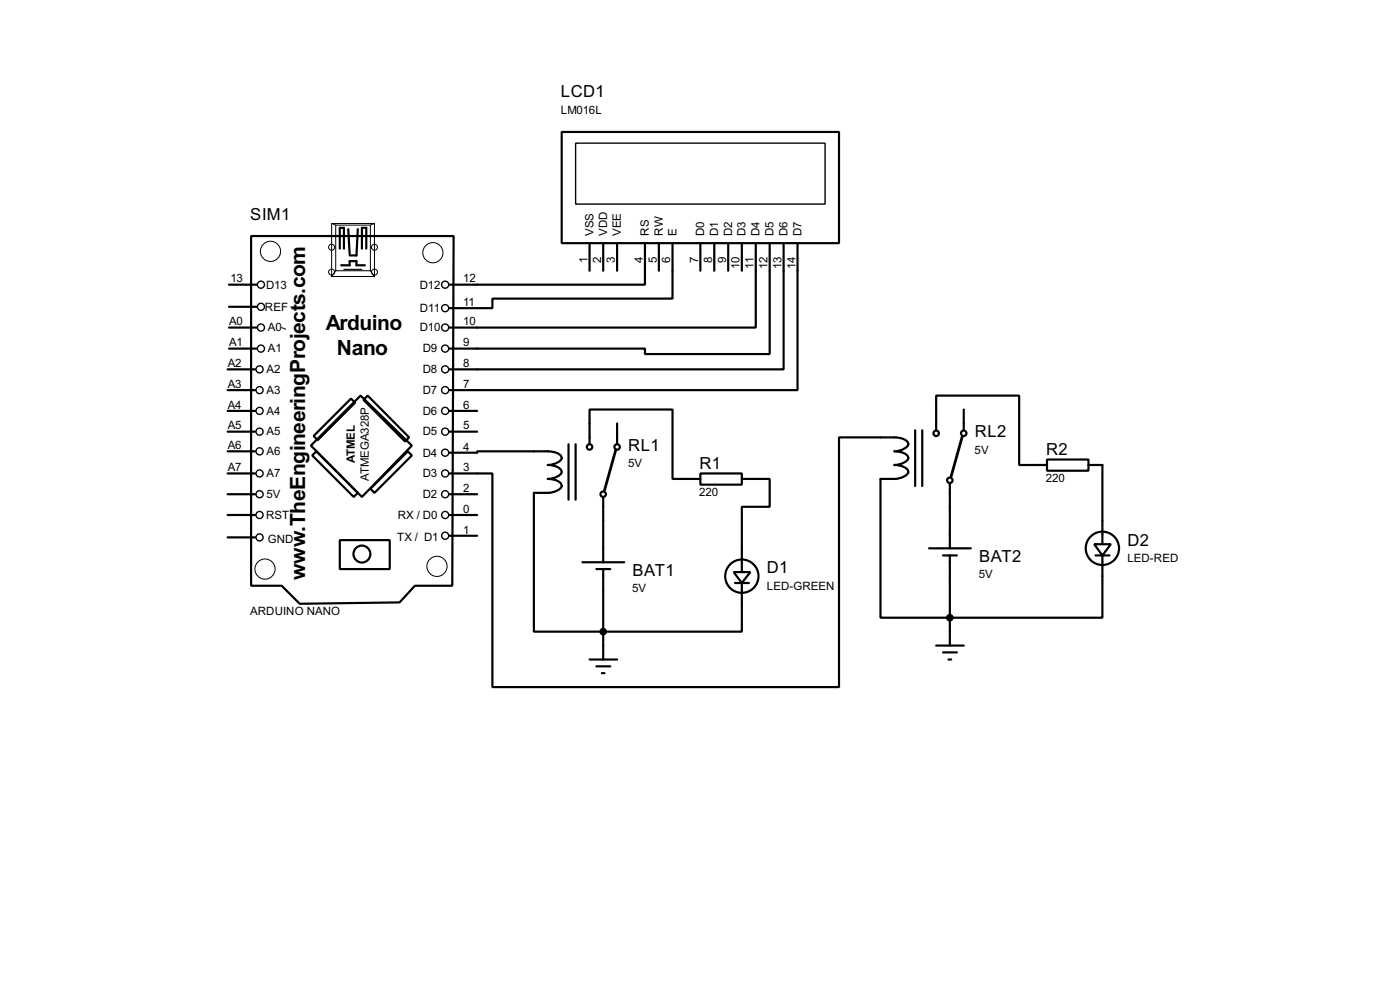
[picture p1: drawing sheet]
<svg xmlns="http://www.w3.org/2000/svg" width="256mm" height="180mm" viewBox="0 0 256 180" stroke-linecap="round" stroke-linejoin="round" font-family="sans-serif">
<g fill="none" stroke="#000" stroke-width=".4">
<path d="M102.9 24.2h50.8v20.3h-50.8zM42 60h5M42 52.1h5M42 56.2h5M46 43.2h37.1l-.2 64h-6.9l-2.8 3.1-18.3 .2-3.3-3.3h-5.6zM62.3 45.5v-3.8h.7v3.8M62.5 48.6h1.6v-.8h1.2v.8h1.6M63.8 42l.3 4.5M65.6 42l-.3 4.8h-1.2M66.3 45.5v-3.8h.8v3.8M108 44.5v5.1M110.5 44.5v5.1"/>
<path d="M113.1 44.5v5.1M118.2 44.5v7.6h-35.8M120.7 44.5v5.1M123.2 44.5v10.2h-33v1.7h-7.8M128.3 44.5v5.1M130.9 44.5v5.1M133.4 44.5v5.1M135.9 44.5v5.1M138.5 44.5v15.5h-56.1M141 44.5v20.3h-22.8v-1h-35.8M143.6 44.5v23.1h-61.2M146.1 44.5v26.9h-63.7"/>
<path d="M41.7 79h5.1M41.7 75.2h5.1M41.7 71.4h5.1M41.7 67.6h5.1M42 63.8h5M57.5 79.8l6.8-6.8 .8 .7-6.9 6.9zM66.1 72.4l9.4 9.2-9.2 9.4-9.3-9.4zM67.4 72.4l7.6 7.7-.8 .7-7.6-7.6zM82.4 79h5M82.4 75.2h5M113.1 77.5v3.8M167.7 78.8v10.2"/>
<path d="M169 78.8v10.2M171.5 78.8v-6.4h15.2v12.7h5.1M176.6 75v3.8M41.7 94.3h5.1M41.7 90.5h5.1M41.7 86.7h5.1M41.7 98.4h5.1M41.7 82.6h5.1M57.2 83.4l.8-.8 7.6 7.6-.8 .8zM62.3 98.9h9.1v5.3h-9.1zM67.9 89.5l6.8-6.9 .8 .8-6.9 6.8zM82.4 82.9h5v-.3h10.4a8.7 8.7 0 0 1 4.3 .3 .87 .87 0 0 1 .7 1.2 3.2 3.2 0 0 1-2.4 1 2.33 2.33 0 0 1 2.5 1.3 2.68 2.68 0 0 1-2.5 1.3 3.1 3.1 0 0 1 2.4 .9 .88 .88 0 0 1-.7 1.2 7.1 7.1 0 0 1-4.3 .4v25.4h38.1v-8.9"/>
<path d="M82.4 86.7h7.8v39.1h63.5v-45.7h7.6a8.7 8.7 0 0 1 4.3 .3 .87 .87 0 0 1 .7 1.2 3.2 3.2 0 0 1-2.4 1 3.2 3.2 0 0 1 2.4 .9 .86 .86 0 0 1-.7 1.2l-1.1 .3-.6 .1a2.33 2.33 0 0 1 2.5 1.3 2.68 2.68 0 0 1-2.5 1.3h-2.6v25.4h40.7v-11.4M82.4 94.3h5M82.4 98.1h5M82.4 90.5h5M104.2 81.3v10.2M105.5 81.3v10.2M108 81.3v-6.3h15.2v12.7h5.1M110.5 91v11.9M128.3 86.7h7.6v2h-7.6zM135.9 87.7h5.1v5.1h-5.1v11.9M174 88.4v12M191.8 84.1h7.6v2.1h-7.6z"/>
<path d="M199.4 85.1h2.6v14.5M200.5 99.6h3l-1.5 2.1zM106.7 102.9h7.7M109.3 104.2h2.5M110.5 104.2v16.5M134.4 104.7h3.1l-1.6 2zM134.7 106.7h2.5M170.2 100.4h7.7M171.5 118.2h5.1M172.8 119.4h2.5M172.8 101.7h2.5M174 101.7v16.5"/>
<path d="M200.7 101.7h2.6M108 120.7h5.1M109.3 122h2.5M110.3 123.2h.5M173.8 120.7h.5"/>
<circle cx="171.5" cy="79.3" r=".5"/>
<circle cx="176.5" cy="79.3" r=".5"/>
<circle cx="108" cy="81.8" r=".5"/>
<circle cx="110.5" cy="90.5" r=".5"/>
<circle cx="113" cy="81.8" r=".5"/>
<circle cx="174" cy="87.9" r=".5"/>
<circle cx="66.3" cy="101.4" r="1.55"/>
<circle cx="135.9" cy="105.5" r="3.1"/>
<circle cx="201.9" cy="100.4" r="3.1"/>
</g>
<g fill="none" stroke="#000" stroke-width=".18">
<path d="M51.6 60l.8 .3M60.8 40.9h7.8v9.7h-7.8zM60.8 40.9l.7 .3M61.5 41.2h6.4v8.4h-6.4zM61.5 49.6l-.7 1M67.9 49.6l.7 1M68.6 40.9l-.7 .3"/>
<circle cx="49.5" cy="46" r="1.85"/>
<circle cx="60.7" cy="49.8" r=".55"/>
<circle cx="60.7" cy="45.3" r=".55"/>
<circle cx="68.6" cy="45.3" r=".55"/>
<circle cx="68.6" cy="49.8" r=".55"/>
<circle cx="79.3" cy="46.3" r="1.85"/>
<circle cx="48.5" cy="104.2" r="1.85"/>
<circle cx="80" cy="103.7" r="1.85"/>
</g>
<g fill="none" stroke="#000" stroke-width=".25">
<path d="M105.5 26.2h45.7v11.2h-45.7z"/>
<circle cx="47.8" cy="52.1" r=".65"/>
<circle cx="47.8" cy="60" r=".65"/>
<circle cx="47.8" cy="56.2" r=".65"/>
<circle cx="81.5" cy="52.1" r=".65"/>
<circle cx="81.5" cy="60" r=".65"/>
<circle cx="81.5" cy="56.4" r=".65"/>
<circle cx="47.5" cy="79" r=".65"/>
<circle cx="47.5" cy="67.6" r=".65"/>
<circle cx="47.5" cy="75.2" r=".65"/>
<circle cx="47.5" cy="71.4" r=".65"/>
<circle cx="47.8" cy="63.8" r=".65"/>
<circle cx="81.5" cy="71.4" r=".65"/>
<circle cx="81.5" cy="67.6" r=".65"/>
<circle cx="81.5" cy="75.2" r=".65"/>
<circle cx="81.5" cy="63.8" r=".65"/>
<circle cx="81.5" cy="79" r=".65"/>
<circle cx="47.5" cy="98.4" r=".65"/>
<circle cx="47.5" cy="82.6" r=".65"/>
<circle cx="47.5" cy="90.5" r=".65"/>
<circle cx="47.5" cy="94.3" r=".65"/>
<circle cx="47.5" cy="86.7" r=".65"/>
<circle cx="81.5" cy="90.5" r=".65"/>
<circle cx="81.5" cy="94.3" r=".65"/>
<circle cx="81.5" cy="82.9" r=".65"/>
<circle cx="81.5" cy="86.7" r=".65"/>
<circle cx="81.5" cy="98.1" r=".65"/>
</g>
<path d="M63 49.3h3.3" fill="none" stroke="#000" stroke-width=".2"/>
<path d="M176.3 79.8l-2 7.4M112.8 82.4l-2 7.3" fill="none" stroke="#000" stroke-width=".5"/>
<g fill="#000" stroke="#000" stroke-width=".4">
<circle cx="110.5" cy="115.6" r=".5"/>
<circle cx="174" cy="113.1" r=".5"/>
</g>
<g font-size="4.3">
<text x="59.7" y="60.5">Arduino</text>
<text x="61.7" y="65.1">Nano</text>
<text x="55.9" y="106.2" transform="rotate(-90 55.9 106.2)">www.TheEngineeringProjects.com</text>
</g>
<g font-size="3.4">
<text x="102.8" y="17.8">LCD1</text>
<text x="45.9" y="40.2">SIM1</text>
<text x="115.1" y="82.6">RL1</text>
<text x="178.6" y="80.1">RL2</text>
<text x="191.7" y="83.3">R2</text>
<text x="128.2" y="85.9">R1</text>
<text x="206.6" y="99.9">D2</text>
<text x="115.9" y="105.5">BAT1</text>
<text x="140.5" y="105">D1</text>
<text x="179.4" y="102.9">BAT2</text>
</g>
<g font-size="2.4">
<text x="102.7" y="20.8">LM016L</text>
<text x="108.7" y="43.2" transform="rotate(-90 108.7 43.2)">VSS</text>
<text x="111.2" y="43.2" transform="rotate(-90 111.2 43.2)">VDD</text>
<text x="113.8" y="43.2" transform="rotate(-90 113.8 43.2)">VEE</text>
<text x="118.9" y="43.2" transform="rotate(-90 118.9 43.2)">RS</text>
<text x="121.4" y="43.2" transform="rotate(-90 121.4 43.2)">RW</text>
<text x="123.9" y="43.2" transform="rotate(-90 123.9 43.2)">E</text>
<text x="129" y="43.2" transform="rotate(-90 129 43.2)">D0</text>
<text x="131.6" y="43.2" transform="rotate(-90 131.6 43.2)">D1</text>
<text x="134.1" y="43.2" transform="rotate(-90 134.1 43.2)">D2</text>
<text x="136.6" y="43.2" transform="rotate(-90 136.6 43.2)">D3</text>
<text x="139.2" y="43.2" transform="rotate(-90 139.2 43.2)">D4</text>
<text x="141.7" y="43.2" transform="rotate(-90 141.7 43.2)">D5</text>
<text x="144.3" y="43.2" transform="rotate(-90 144.3 43.2)">D6</text>
<text x="146.8" y="43.2" transform="rotate(-90 146.8 43.2)">D7</text>
<text x="42.2" y="51.7">13</text>
<text x="48.7" y="52.8">D13</text>
<text x="76.9" y="52.8">D12</text>
<text x="84.9" y="51.7">12</text>
<text x="107.6" y="48.2" transform="rotate(-90 107.6 48.2)">1</text>
<text x="110.1" y="48.2" transform="rotate(-90 110.1 48.2)">2</text>
<text x="112.7" y="48.2" transform="rotate(-90 112.7 48.2)">3</text>
<text x="117.8" y="48.2" transform="rotate(-90 117.8 48.2)">4</text>
<text x="120.3" y="48.2" transform="rotate(-90 120.3 48.2)">5</text>
<text x="122.8" y="48.2" transform="rotate(-90 122.8 48.2)">6</text>
<text x="127.9" y="48.2" transform="rotate(-90 127.9 48.2)">7</text>
<text x="130.5" y="48.2" transform="rotate(-90 130.5 48.2)">8</text>
<text x="133" y="48.2" transform="rotate(-90 133 48.2)">9</text>
<text x="135.5" y="49.3" transform="rotate(-90 135.5 49.3)">10</text>
<text x="138.1" y="49.2" transform="rotate(-90 138.1 49.2)">11</text>
<text x="140.6" y="49.3" transform="rotate(-90 140.6 49.3)">12</text>
<text x="143.2" y="49.3" transform="rotate(-90 143.2 49.3)">13</text>
<text x="145.7" y="49.3" transform="rotate(-90 145.7 49.3)">14</text>
<text x="42" y="59.6">A0</text>
<text x="48.5" y="56.8">REF</text>
<text x="76.9" y="57.1">D11</text>
<text x="84.9" y="59.6">10</text>
<text x="84.9" y="56">11</text>
<text x="42" y="63.4">A1</text>
<text x="49.1" y="64.5">A1</text>
<text x="49.1" y="60.7">A0</text>
<text x="76.9" y="60.7">D10</text>
<text x="77.4" y="64.5">D9</text>
<text x="84.9" y="63.4">9</text>
<text x="41.7" y="71">A3</text>
<text x="41.7" y="67.2">A2</text>
<text x="48.8" y="68.3">A2</text>
<text x="77.4" y="68.3">D8</text>
<text x="84.9" y="71">7</text>
<text x="84.9" y="67.2">8</text>
<text x="41.7" y="74.8">A4</text>
<text x="48.8" y="75.9">A4</text>
<text x="48.8" y="72.1">A3</text>
<text x="77.4" y="72.1">D7</text>
<text x="77.4" y="75.9">D6</text>
<text x="84.9" y="74.8">6</text>
<text x="41.7" y="78.6">A5</text>
<text x="41.7" y="82.2">A6</text>
<text x="48.8" y="83.3">A6</text>
<text x="48.8" y="79.7">A5</text>
<text x="77.4" y="79.7">D5</text>
<text x="77.4" y="83.6">D4</text>
<text x="84.9" y="82.5">4</text>
<text x="84.9" y="78.6">5</text>
<text x="178.6" y="83">5V</text>
<text x="41.7" y="86.3">A7</text>
<text x="48.8" y="87.4">A7</text>
<text x="65" y="84.8" transform="rotate(-90 65 84.8)">ATMEL</text>
<text x="67.6" y="88.1" transform="rotate(-90 67.6 88.1)">ATMEGA328P</text>
<text x="77.4" y="87.4">D3</text>
<text x="84.9" y="86.3">3</text>
<text x="115.1" y="85.6">5V</text>
<text x="191.6" y="88.2">220</text>
<text x="48.7" y="95">RST</text>
<text x="48.8" y="91.2">5V</text>
<text x="72.9" y="95">RX / D0</text>
<text x="77.4" y="91.2">D2</text>
<text x="84.9" y="93.8">0</text>
<text x="84.9" y="90.1">2</text>
<text x="128.1" y="90.8">220</text>
<text x="49" y="99.3">GND</text>
<text x="72.7" y="99.1">TX / D1</text>
<text x="84.9" y="97.7">1</text>
<text x="140.5" y="107.9">LED-GREEN</text>
<text x="179.3" y="105.9">5V</text>
<text x="206.5" y="102.8">LED-RED</text>
<text x="45.8" y="112.6">ARDUINO NANO</text>
<text x="115.8" y="108.4">5V</text>
</g>
</svg>
